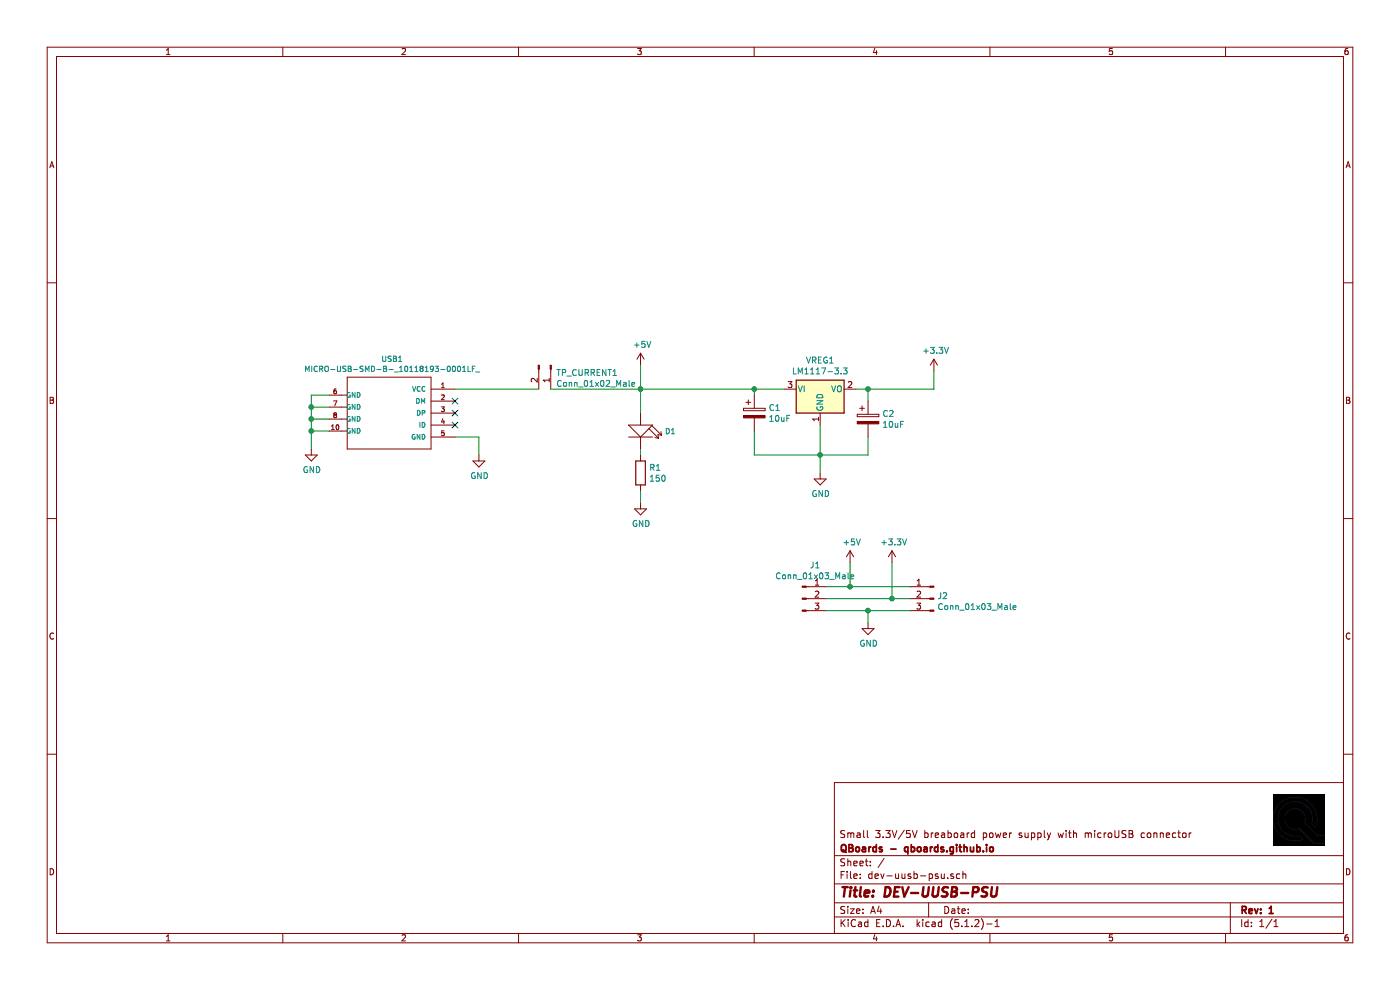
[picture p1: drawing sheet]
EESchema Schematic File Version 4
EELAYER 29 0
EELAYER END
$Descr A4 11693 8268
encoding utf-8
Sheet 1 1
Title "DEV-UUSB-PSU"
Date ""
Rev "1"
Comp "QBoards - qboards.github.io"
Comment1 "Small 3.3V/5V breaboard power supply with microUSB connector"
Comment2 ""
Comment3 ""
Comment4 ""
$EndDescr
$Comp
L OPL_Optoelectronics:SMD-LED-CLEAR-GREEN_0805_ D1
U 1 1
P 5350 3600
F 0 "D1" V 5350 3802 45  0000 L CNN
F 1 "SMD-LED-CLEAR-GREEN_0805_" V 5392 3803 45  0001 L CNN
F 2 "LED_SMD:LED_0805_2012Metric" H 5350 3600 50  0001 C CNN
F 3 "" H 5350 3600 50  0001 C CNN
F 4 "17-215SYGC_S530-E2_TR8" H 5380 3750 20  0001 C CNN "MPN"
F 5 "304090057" H 5380 3750 20  0001 C CNN "SKU"
	1    5350 3600
	0    1    1    0   
$EndComp
$Comp
L Device:R R1
U 1 1
P 5350 3950
F 0 "R1" H 5420 3996 50  0000 L CNN
F 1 "150" H 5420 3905 50  0000 L CNN
F 2 "Resistor_SMD:R_0805_2012Metric" V 5280 3950 50  0001 C CNN
F 3 "~" H 5350 3950 50  0001 C CNN
	1    5350 3950
	1    0    0    -1  
$EndComp
Wire Wire Line
	5350 3750 5350 3800
$Comp
L power:GND #PWR06
U 1 1
P 6850 3950
F 0 "#PWR06" H 6850 3700 50  0001 C CNN
F 1 "GND" H 6855 3777 50  0000 C CNN
F 2 "" H 6850 3950 50  0001 C CNN
F 3 "" H 6850 3950 50  0001 C CNN
	1    6850 3950
	1    0    0    -1  
$EndComp
$Comp
L power:+5V #PWR02
U 1 1
P 5350 3050
F 0 "#PWR02" H 5350 2900 50  0001 C CNN
F 1 "+5V" H 5365 3223 50  0000 C CNN
F 2 "" H 5350 3050 50  0001 C CNN
F 3 "" H 5350 3050 50  0001 C CNN
	1    5350 3050
	1    0    0    -1  
$EndComp
$Comp
L power:+3.3V #PWR03
U 1 1
P 7800 3100
F 0 "#PWR03" H 7800 2950 50  0001 C CNN
F 1 "+3.3V" H 7815 3273 50  0000 C CNN
F 2 "" H 7800 3100 50  0001 C CNN
F 3 "" H 7800 3100 50  0001 C CNN
	1    7800 3100
	1    0    0    -1  
$EndComp
$Comp
L OPL_Connector:MICRO-USB-SMD-B-_10118193-0001LF_ USB1
U 1 1
P 3250 3450
F 0 "USB1" H 3275 3904 45  0000 C CNN
F 1 "MICRO-USB-SMD-B-_10118193-0001LF_" H 3275 3820 45  0000 C CNN
F 2 "OPL_Connector:MICRO-USB5+6P-SMD-0.65-B" H 3250 3450 50  0001 C CNN
F 3 "" H 3250 3450 50  0001 C CNN
F 4 "10118193-0001LF" H 3280 3600 20  0001 C CNN "MPN"
F 5 "320010003" H 3280 3600 20  0001 C CNN "SKU"
	1    3250 3450
	1    0    0    -1  
$EndComp
$Comp
L power:GND #PWR04
U 1 1
P 2600 3750
F 0 "#PWR04" H 2600 3500 50  0001 C CNN
F 1 "GND" H 2605 3577 50  0000 C CNN
F 2 "" H 2600 3750 50  0001 C CNN
F 3 "" H 2600 3750 50  0001 C CNN
	1    2600 3750
	1    0    0    -1  
$EndComp
Wire Wire Line
	2750 3300 2600 3300
Wire Wire Line
	2600 3300 2600 3400
Wire Wire Line
	2750 3400 2600 3400
Connection ~ 2600 3400
Wire Wire Line
	2600 3400 2600 3500
Wire Wire Line
	2750 3500 2600 3500
Connection ~ 2600 3500
Wire Wire Line
	2600 3500 2600 3600
Wire Wire Line
	2750 3600 2600 3600
Connection ~ 2600 3600
Wire Wire Line
	2600 3600 2600 3750
Wire Wire Line
	5350 3250 5350 3050
$Comp
L power:GND #PWR05
U 1 1
P 4000 3800
F 0 "#PWR05" H 4000 3550 50  0001 C CNN
F 1 "GND" H 4005 3627 50  0000 C CNN
F 2 "" H 4000 3800 50  0001 C CNN
F 3 "" H 4000 3800 50  0001 C CNN
	1    4000 3800
	1    0    0    -1  
$EndComp
Wire Wire Line
	3800 3650 4000 3650
Wire Wire Line
	4000 3650 4000 3800
NoConn ~ 3800 3550
NoConn ~ 3800 3450
NoConn ~ 3800 3350
$Comp
L power:GND #PWR07
U 1 1
P 5350 4200
F 0 "#PWR07" H 5350 3950 50  0001 C CNN
F 1 "GND" H 5355 4027 50  0000 C CNN
F 2 "" H 5350 4200 50  0001 C CNN
F 3 "" H 5350 4200 50  0001 C CNN
	1    5350 4200
	1    0    0    -1  
$EndComp
Wire Wire Line
	5350 4100 5350 4200
Wire Wire Line
	5350 3250 5350 3450
Connection ~ 5350 3250
$Comp
L Regulator_Linear:LM1117-3.3 VREG1
U 1 1
P 6850 3250
F 0 "VREG1" H 6850 3492 50  0000 C CNN
F 1 "LM1117-3.3" H 6850 3401 50  0000 C CNN
F 2 "Package_TO_SOT_SMD:SOT-223-3_TabPin2" H 6850 3250 50  0001 C CNN
F 3 "http://www.ti.com/lit/ds/symlink/lm1117.pdf" H 6850 3250 50  0001 C CNN
	1    6850 3250
	1    0    0    -1  
$EndComp
Wire Wire Line
	6300 3300 6300 3250
Connection ~ 6300 3250
Wire Wire Line
	6300 3250 6550 3250
Wire Wire Line
	7150 3250 7250 3250
Wire Wire Line
	7250 3250 7250 3350
Wire Wire Line
	7250 3250 7800 3250
Connection ~ 7250 3250
Wire Wire Line
	6300 3800 6850 3800
Wire Wire Line
	6850 3800 6850 3950
Wire Wire Line
	6850 3800 6850 3550
Connection ~ 6850 3800
Wire Wire Line
	6850 3800 7250 3800
Wire Wire Line
	7800 3250 7800 3100
$Comp
L Connector:Conn_01x03_Male J1
U 1 1
P 6700 5000
F 0 "J1" H 6808 5281 50  0000 C CNN
F 1 "Conn_01x03_Male" H 6808 5190 50  0000 C CNN
F 2 "qboards_connectors:PinHeader_1x03_P2.54mm_Vertical" H 6700 5000 50  0001 C CNN
F 3 "~" H 6700 5000 50  0001 C CNN
	1    6700 5000
	1    0    0    -1  
$EndComp
$Comp
L Connector:Conn_01x03_Male J2
U 1 1
P 7800 5000
F 0 "J2" H 7772 5024 50  0000 R CNN
F 1 "Conn_01x03_Male" H 7772 4933 50  0000 R CNN
F 2 "qboards_connectors:PinHeader_1x03_P2.54mm_Vertical" H 7800 5000 50  0001 C CNN
F 3 "~" H 7800 5000 50  0001 C CNN
	1    7800 5000
	-1   0    0    -1  
$EndComp
Wire Wire Line
	6900 4900 7100 4900
Wire Wire Line
	7600 5000 7450 5000
Wire Wire Line
	6900 5100 7250 5100
$Comp
L power:GND #PWR010
U 1 1
P 7250 5200
F 0 "#PWR010" H 7250 4950 50  0001 C CNN
F 1 "GND" H 7255 5027 50  0000 C CNN
F 2 "" H 7250 5200 50  0001 C CNN
F 3 "" H 7250 5200 50  0001 C CNN
	1    7250 5200
	1    0    0    -1  
$EndComp
Wire Wire Line
	7250 5200 7250 5100
Connection ~ 7250 5100
Wire Wire Line
	7250 5100 7600 5100
$Comp
L power:+5V #PWR08
U 1 1
P 7100 4700
F 0 "#PWR08" H 7100 4550 50  0001 C CNN
F 1 "+5V" H 7115 4873 50  0000 C CNN
F 2 "" H 7100 4700 50  0001 C CNN
F 3 "" H 7100 4700 50  0001 C CNN
	1    7100 4700
	1    0    0    -1  
$EndComp
$Comp
L power:+3.3V #PWR09
U 1 1
P 7450 4700
F 0 "#PWR09" H 7450 4550 50  0001 C CNN
F 1 "+3.3V" H 7465 4873 50  0000 C CNN
F 2 "" H 7450 4700 50  0001 C CNN
F 3 "" H 7450 4700 50  0001 C CNN
	1    7450 4700
	1    0    0    -1  
$EndComp
Wire Wire Line
	7100 4700 7100 4900
Connection ~ 7100 4900
Wire Wire Line
	7100 4900 7600 4900
Wire Wire Line
	7450 4700 7450 5000
Connection ~ 7450 5000
Wire Wire Line
	7450 5000 6900 5000
$Comp
L Connector:Conn_01x02_Male TP_CURRENT1
U 1 1
P 4600 3050
F 0 "TP_CURRENT1" V 4662 3094 50  0000 L CNN
F 1 "Conn_01x02_Male" V 4753 3094 50  0000 L CNN
F 2 "qboards_connectors:PinHeader_1x02_P2.54mm_Vertical" H 4600 3050 50  0001 C CNN
F 3 "~" H 4600 3050 50  0001 C CNN
	1    4600 3050
	0    1    1    0   
$EndComp
Wire Wire Line
	7250 3800 7250 3650
Wire Wire Line
	6300 3600 6300 3800
Wire Wire Line
	5350 3250 6300 3250
$Comp
L Device:CP C1
U 1 1
P 6300 3450
F 0 "C1" H 6418 3496 50  0000 L CNN
F 1 "10uF" H 6418 3405 50  0000 L CNN
F 2 "Capacitor_SMD:CP_Elec_4x3" H 6338 3300 50  0001 C CNN
F 3 "~" H 6300 3450 50  0001 C CNN
	1    6300 3450
	1    0    0    -1  
$EndComp
$Comp
L Device:CP C2
U 1 1
P 7250 3500
F 0 "C2" H 7368 3546 50  0000 L CNN
F 1 "10uF" H 7368 3455 50  0000 L CNN
F 2 "Capacitor_SMD:CP_Elec_4x3" H 7288 3350 50  0001 C CNN
F 3 "~" H 7250 3500 50  0001 C CNN
	1    7250 3500
	1    0    0    -1  
$EndComp
Wire Wire Line
	3800 3250 4500 3250
Wire Wire Line
	4600 3250 5350 3250
$EndSCHEMATC
